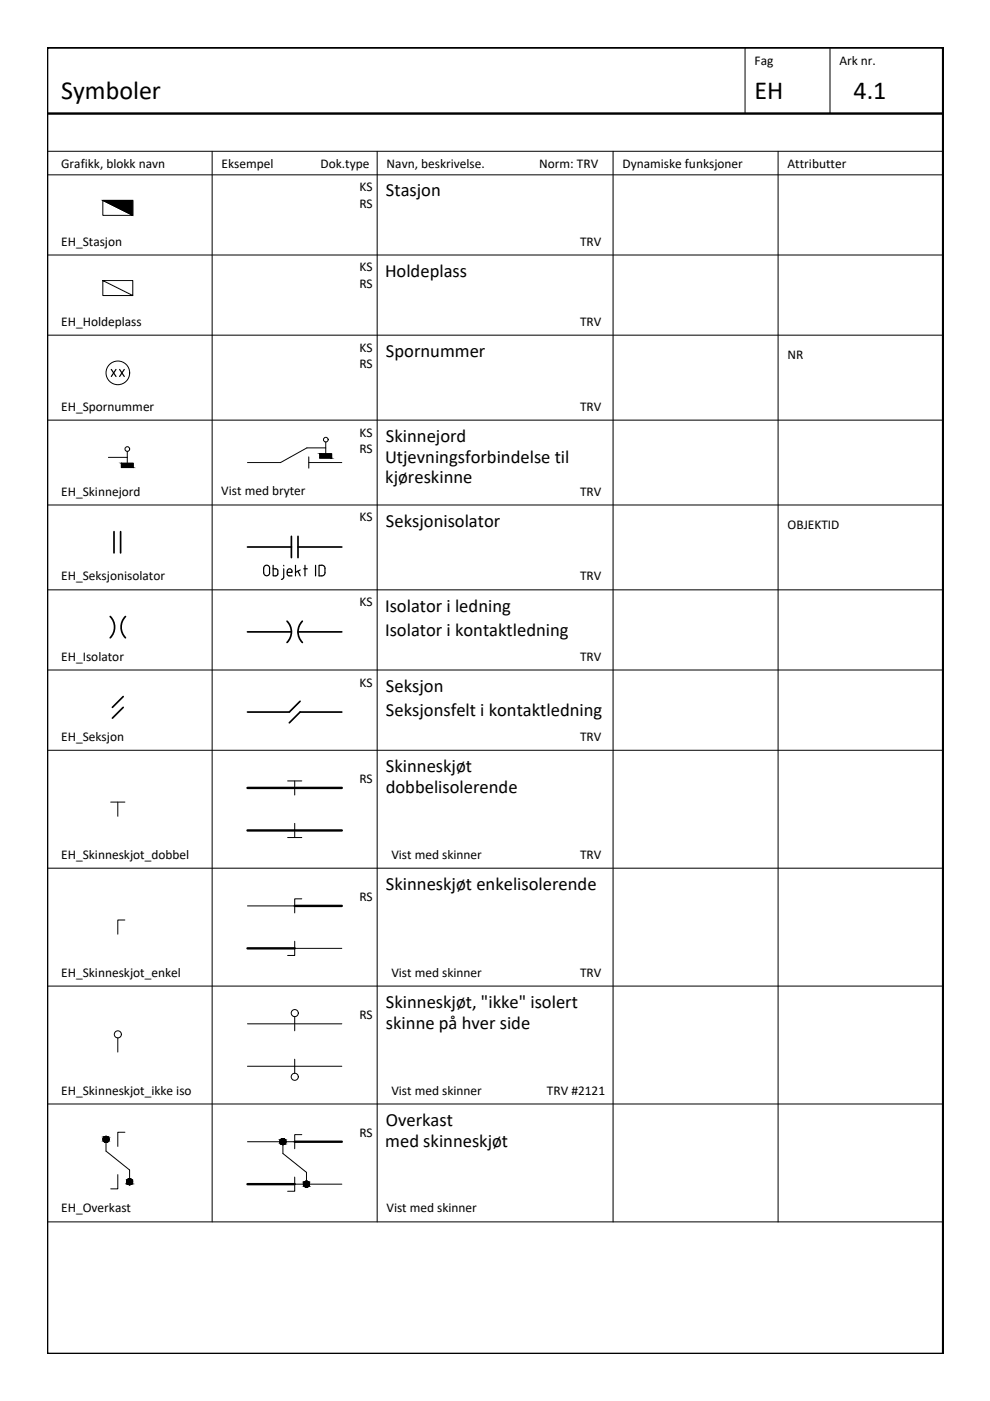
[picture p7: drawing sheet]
<svg xmlns="http://www.w3.org/2000/svg" width="210mm" height="297mm" viewBox="0 0 210 297" stroke-linecap="round" stroke-linejoin="round" font-family="sans-serif">
<g fill="none" stroke="#000" stroke-width=".21">
<path d="M158 10.1v14M176 10.1v14M10 32.1h189.9M10 37.1h189.9M45 32.1v227M80 32.1v227M130 32.1v227M165 32.1v227M10 54.1h189.9M21.8 42.5v3.2h6.4v-3.2h-6.4l6.4 3.2M21.8 59.5l6.4 3.2h-6.4v-3.2h6.4v3.2M10 71.1h189.9"/>
<path d="M10 89.1h189.9M23 97h4M25.7 98.2h2.5v.9h-2.5zM27 95.7v2.5M65.5 98.1h7M65.5 96.9v2.4M67.8 96.2h2.5v.9h-2.5zM69.1 95h-4l-5.6 3.1h-7M69.1 93.7v2.5M10 107.1h189.9M10 125.1h189.9M10 142.1h189.9"/>
<path d="M10 159.1h189.9M23.5 170.1h3M25 170.1v3M61 165.6h3M61 177.6h3M62.5 165.6v3M62.5 174.6v3M10 184.1h189.9M26.5 195.1h-1.5v3M52.5 192.1h10M62.5 199.6v3h-1.5M64 190.6h-1.5v3"/>
<path d="M10 209.1h189.9M52.5 217.1h20M62.5 215.6v3M62.5 201.1h10M10 234.1h189.9M25 220.1v3M52.5 226.1h20M62.5 224.6v3M10 259.1h189.9M22.5 241.6v2.5l5 4v2.5M25 249.1v3h-1.5M26.5 240.1h-1.5v3"/>
<path d="M52.5 242.1h10M60 242.1v2.5l5 4v2.5M62.5 249.6v3h-1.5M62.5 251.1h10M64 240.6h-1.5v3"/>
<circle cx="27" cy="95.2" r=".5"/>
<circle cx="69.1" cy="93.2" r=".5"/>
<circle cx="25" cy="219.3" r=".75"/>
<circle cx="62.5" cy="214.8" r=".75"/>
<circle cx="62.5" cy="228.3" r=".75"/>
<circle cx="22.5" cy="241.6" r=".62"/>
<circle cx="27.5" cy="250.5" r=".62"/>
<circle cx="60" cy="242.1" r=".62"/>
<circle cx="65" cy="251.1" r=".62"/>
</g>
<g fill="#000" stroke="#000" stroke-width=".21">
<path d="M21.8 42.5h6.4v3.2zM22.4 242.2h.2zM22.4 240.9h.1zM27.3 251.2h.3zM27.4 249.9h.1zM59.8 242.7h.3zM59.9 241.4h.1zM64.8 251.7h.3zM64.9 250.5h.1z"/>
<path d="M25.7 98.2l2.5 .9v-.9zM25.7 98.2l2.5 .9h-2.5z"/>
<path d="M67.8 96.2l2.5 .9v-.9zM67.8 96.2l2.5 .9h-2.5z"/>
<path d="M22.4 242.2h.1zM22.4 242.2h.1z"/>
<path d="M22.4 240.9h.2zM22.4 240.9h.2z"/>
<path d="M22.4 240.9l.3 .1zM22.3 241h.4z"/>
<path d="M22.3 241h.4zM22.2 241h.5z"/>
<path d="M22.3 242.2h.4zM22.3 242.2h.3z"/>
<path d="M22.2 241h.6zM22.2 241h.6z"/>
<path d="M22.2 242.1h.5zM22.2 242.1l.5 .1z"/>
<path d="M22.2 241l.6 .1zM22.2 241l.6 .1z"/>
<path d="M22.2 242.1h.6zM22.2 242.1h.5z"/>
<path d="M22.1 241.1h.8zM22.1 241.1h.8z"/>
<path d="M22.1 242.1h.7zM22.1 242.1h.7z"/>
<path d="M22.1 241.1h.8zM22.1 241.1h.8z"/>
<path d="M22.1 242h.8zM22.1 242l.7 .1z"/>
<path d="M22 241.1l1 .1zM22 241.1l1 .1z"/>
<path d="M22 242h.9zM22 242h.9z"/>
<path d="M22 241.2h1zM22 241.2h1z"/>
<path d="M22 241.9h1zM22 241.9l.9 .1z"/>
<path d="M21.9 241.2l1.1 .1zM21.9 241.2l1.1 .1z"/>
<path d="M21.9 241.9h1.1zM21.9 241.9h1.1z"/>
<path d="M21.9 241.3h1.2zM21.9 241.3h1.2z"/>
<path d="M21.9 241.9h1.1zM21.9 241.9h1.1z"/>
<path d="M21.9 241.3l1.2 .1zM21.9 241.3l1.2 .1z"/>
<path d="M21.9 241.8h1.2zM21.9 241.8l1.1 .1z"/>
<path d="M21.9 241.4h1.2zM21.9 241.4h1.2z"/>
<path d="M21.9 241.7h1.2zM21.9 241.7l1.2 .1z"/>
<path d="M21.9 241.4l1.2 .1zM21.9 241.4l1.2 .1z"/>
<path d="M21.9 241.5l1.2 .1zM21.9 241.5l1.2 .1z"/>
<path d="M21.9 241.6l1.2 .1zM21.9 241.6l1.2 .1z"/>
<path d="M21.9 241.7h1.2zM21.9 241.7h1.2z"/>
<path d="M21.9 241.6h1.2zM21.9 241.6h1.2z"/>
<path d="M27.3 251.2h.2zM27.4 251.2h.1z"/>
<path d="M27.4 249.9h.2zM27.3 249.9h.3z"/>
<path d="M27.3 249.9l.4 .1zM27.3 250h.4z"/>
<path d="M27.3 250h.4zM27.2 250h.5z"/>
<path d="M27.3 251.1h.4zM27.3 251.1l.3 .1z"/>
<path d="M27.2 250h.6zM27.2 250h.6z"/>
<path d="M27.2 251.1h.5zM27.2 251.1h.5z"/>
<path d="M27.2 250h.6zM27.1 250h.7z"/>
<path d="M27.2 251.1h.6zM27.2 251.1h.5z"/>
<path d="M27.1 250l.8 .1zM27.1 250l.8 .1z"/>
<path d="M27.1 251.1h.7zM27.1 251.1h.7z"/>
<path d="M27.1 250.1h.8zM27.1 250.1h.8z"/>
<path d="M27.1 251h.8zM27.1 251l.7 .1z"/>
<path d="M27 250.1l1 .1zM27 250.1l1 .1z"/>
<path d="M27 251h.9zM27 251h.9z"/>
<path d="M27 250.2h1zM27 250.2h1z"/>
<path d="M27 250.9h1zM27 250.9l.9 .1z"/>
<path d="M27 250.2l1 .1zM27 250.2l1 .1z"/>
<path d="M27 250.9h1zM27 250.9h1z"/>
<path d="M26.9 250.3h1.2zM26.9 250.3h1.2z"/>
<path d="M26.9 250.9h1.1zM26.9 250.9h1.1z"/>
<path d="M26.9 250.3l1.2 .1zM26.9 250.3l1.2 .1z"/>
<path d="M26.9 250.4l1.2 .1zM26.9 250.4l1.2 .1z"/>
<path d="M26.9 250.7l1.2 .1zM26.9 250.7l1.2 .1z"/>
<path d="M26.9 250.8h1.2zM26.9 250.8l1.1 .1z"/>
<path d="M26.9 250.5h1.2zM26.9 250.5h1.2z"/>
<path d="M26.9 250.5l1.2 .1zM26.9 250.5l1.2 .1z"/>
<path d="M26.9 250.6l1.2 .1zM26.9 250.6l1.2 .1z"/>
<path d="M26.9 250.7h1.2zM26.9 250.7h1.2z"/>
<path d="M26.9 250.6h1.2zM26.9 250.6h1.2z"/>
<path d="M59.8 242.7h.2zM59.9 242.7h.1z"/>
<path d="M59.9 241.4l.2 .1zM59.8 241.5h.3z"/>
<path d="M59.8 241.5h.4zM59.8 241.5h.4z"/>
<path d="M59.8 241.5h.4zM59.7 241.5h.5z"/>
<path d="M59.8 242.7h.4zM59.8 242.7h.3z"/>
<path d="M59.7 241.5h.6zM59.7 241.5h.6z"/>
<path d="M59.7 242.6h.5zM59.7 242.6l.5 .1z"/>
<path d="M59.7 241.5l.6 .1zM59.7 241.5l.6 .1z"/>
<path d="M59.7 242.6h.6zM59.7 242.6h.5z"/>
<path d="M59.6 241.6h.8zM59.6 241.6h.8z"/>
<path d="M59.6 242.6h.7zM59.6 242.6h.7z"/>
<path d="M59.6 241.6h.8zM59.6 241.6h.8z"/>
<path d="M59.6 242.5h.8zM59.6 242.5l.7 .1z"/>
<path d="M59.5 241.6l1 .1zM59.5 241.6l1 .1z"/>
<path d="M59.5 242.5h.9zM59.5 242.5h.9z"/>
<path d="M59.5 241.7h1zM59.5 241.7h1z"/>
<path d="M59.5 242.5h1zM59.5 242.5h.9z"/>
<path d="M59.5 241.7l1 .1zM59.5 241.7l1 .1z"/>
<path d="M59.5 242.4h1zM59.5 242.4l1 .1z"/>
<path d="M59.4 241.8h1.2zM59.4 241.8h1.2z"/>
<path d="M59.4 242.3h1.1zM59.4 242.3l1.1 .1z"/>
<path d="M59.4 241.8l1.2 .1zM59.4 241.8l1.2 .1z"/>
<path d="M59.4 242.3h1.2zM59.4 242.3h1.1z"/>
<path d="M59.4 241.9h1.2zM59.4 241.9h1.2z"/>
<path d="M59.4 242.2h1.2zM59.4 242.2l1.2 .1z"/>
<path d="M59.4 241.9l1.2 .1zM59.4 241.9l1.2 .1z"/>
<path d="M59.4 242l1.2 .1zM59.4 242l1.2 .1z"/>
<path d="M59.4 242.1h1.2zM59.4 242.1h1.2z"/>
<path d="M59.4 242.1l1.2 .1zM59.4 242.1l1.2 .1z"/>
<path d="M59.4 242.2h1.2zM59.4 242.2h1.2z"/>
<path d="M64.8 251.7h.2zM64.9 251.7h.1z"/>
<path d="M64.9 250.5h.2zM64.8 250.5h.3z"/>
<path d="M64.8 250.5h.4zM64.8 250.5h.4z"/>
<path d="M64.8 250.5h.4zM64.7 250.5h.5z"/>
<path d="M64.8 251.7h.4zM64.8 251.7h.3z"/>
<path d="M64.7 250.5h.6zM64.7 250.5h.6z"/>
<path d="M64.7 251.6h.5zM64.7 251.6l.5 .1z"/>
<path d="M64.7 250.5l.6 .1zM64.7 250.5l.6 .1z"/>
<path d="M64.7 251.6h.6zM64.7 251.6h.5z"/>
<path d="M64.6 250.6h.8zM64.6 250.6h.8z"/>
<path d="M64.6 251.6h.7zM64.6 251.6h.7z"/>
<path d="M64.6 250.6h.8zM64.6 250.6h.8z"/>
<path d="M64.6 251.5h.8zM64.6 251.5l.7 .1z"/>
<path d="M64.5 250.6l1 .1zM64.5 250.6l1 .1z"/>
<path d="M64.5 251.5h.9zM64.5 251.5h.9z"/>
<path d="M64.5 250.7h1zM64.5 250.7h1z"/>
<path d="M64.5 251.4h1zM64.5 251.4l.9 .1z"/>
<path d="M64.5 250.7l1 .1zM64.5 250.7l1 .1z"/>
<path d="M64.5 251.4h1zM64.5 251.4h1z"/>
<path d="M64.4 250.8h1.2zM64.4 250.8h1.2z"/>
<path d="M64.4 251.3h1.1zM64.4 251.3l1.1 .1z"/>
<path d="M64.4 250.8l1.2 .1zM64.4 250.8l1.2 .1z"/>
<path d="M64.4 251.3h1.2zM64.4 251.3h1.1z"/>
<path d="M64.4 250.9h1.2zM64.4 250.9h1.2z"/>
<path d="M64.4 251.2h1.2zM64.4 251.2l1.2 .1z"/>
<path d="M64.4 250.9l1.2 .1zM64.4 250.9l1.2 .1z"/>
<path d="M64.3 251l1.3 .1zM64.3 251l1.3 .1z"/>
<path d="M64.3 251.1h1.3zM64.3 251.1h1.3z"/>
<path d="M64.3 251.1l1.3 .1zM64.3 251.1l1.3 .1z"/>
<path d="M64.4 251.2h1.2zM64.4 251.2h1.2z"/>
</g>
<path d="M10 10.1h190v276.9h-190zM10 24.1h189.9M52.5 176.1h20M52.5 167.1h20M62.5 192.1h10M52.5 201.1h10M52.5 251.1h10M62.5 242.1h10" fill="none" stroke="#000" stroke-width=".51"/>
<g fill="none" stroke="#000" stroke-width=".36">
<path d="M24.2 112.7v4.5M25.6 112.7v4.5M52.5 116h9.3M61.8 113.7v4.5M63.2 116h9.3M63.2 113.7v4.5M23.4 130.7a3.2 3.2 0 0 1 0 4.5M26.6 130.7a3.2 3.2 0 0 0 0 4.5M52.5 134h9.3M60.9 131.7a3.2 3.2 0 0 1 0 4.5M63.2 134h9.3M64.1 131.7a3.2 3.2 0 0 0 0 4.5"/>
<path d="M26.1 150l-2.3 2.3M26.1 147.7l-2.3 2.3M63.6 148.7l-2.3 2.3h-8.8M72.5 151h-8.9l-2.3 2.3"/>
</g>
<g fill="none" stroke="#000" stroke-width=".25">
<path d="M57.9 119.9v2.2l.8-.1a1.09 1.09 0 0 0 .1-1.2l-.3-.2h-.6M60.2 119.9v.1M62.7 119.9v2.2M64.7 119.9v2.2M66.9 119.9v2.2M57.1 120.5v1M57.2 120.5a.62 .62 0 0 0-.7-.7 .62 .62 0 0 0-.6 .7v1a.64 .64 0 0 0 .6 .6 .64 .64 0 0 0 .7-.6M60.2 120.6v1.7l-.3 .5h-.2M60.9 121.1v.6l.2 .3 .8 .1M60.9 121.1a.5 .5 0 0 1 .5-.5 .5 .5 0 0 1 .5 .5M61.9 121.1v.3h-1M63.2 121.1l.4 1"/>
<path d="M63.6 120.8l-.9 .6M64.4 120.6h.8M68.9 121.4a.69 .69 0 0 1-.7 .7h-.6v-2.2h.6a.65 .65 0 0 1 .7 .6v.9"/>
</g>
<g font-size="5.5">
<text x="13" y="21.1">Symboler</text>
<text x="160" y="21.1">EH</text>
<text x="181" y="21.1">4.1</text>
</g>
<text font-size="4.4" x="22.2" y="81.1">xx</text>
<g font-size="3.9">
<text x="81.8" y="41.6">Stasjon</text>
<text x="81.6" y="58.7">Holdeplass</text>
<text x="81.8" y="75.6">Spornummer</text>
<text x="81.8" y="93.8">Skinnejord</text>
<text x="81.6" y="98.1">Utjevningsforbindelse til</text>
<text x="81.7" y="102.5">kjøreskinne</text>
<text x="81.8" y="111.7">Seksjonisolator</text>
<text x="81.6" y="129.7">Isolator i ledning</text>
<text x="81.6" y="134.8">Isolator i kontaktledning</text>
<text x="81.8" y="146.7">Seksjon</text>
<text x="81.8" y="151.8">Seksjonsfelt i kontaktledning</text>
<text x="81.8" y="163.8">Skinneskjøt</text>
<text x="81.8" y="168.1">dobbelisolerende</text>
<text x="81.8" y="188.8">Skinneskjøt enkelisolerende</text>
<text x="81.8" y="213.7">Skinneskjøt, &quot;ikke&quot; isolert</text>
<text x="81.8" y="218.2">skinne på hver side</text>
<text x="81.8" y="238.7">Overkast</text>
<text x="81.7" y="243.1">med skinneskjøt</text>
</g>
<g font-size="2.8">
<text x="160" y="13.9">Fag</text>
<text x="178" y="13.9">Ark nr.</text>
<text x="13" y="35.6">Grafikk, blokk navn</text>
<text x="47" y="35.6">Eksempel</text>
<text x="67.9" y="35.6">Dok.type</text>
<text x="82" y="35.6">Navn, beskrivelse.</text>
<text x="114.3" y="35.6">Norm: TRV</text>
<text x="132" y="35.6">Dynamiske funksjoner</text>
<text x="167" y="35.6">Attributter</text>
<text x="76.2" y="40.6">KS</text>
<text x="76.2" y="44.1">RS</text>
<text x="13" y="52.1">EH_Stasjon</text>
<text x="123" y="52.1">TRV</text>
<text x="76.2" y="57.6">KS</text>
<text x="76.2" y="61.1">RS</text>
<text x="13" y="69.1">EH_Holdeplass</text>
<text x="123" y="69.1">TRV</text>
<text x="76.2" y="74.6">KS</text>
<text x="167" y="76.1">NR</text>
<text x="76.2" y="78.1">RS</text>
<text x="13" y="87.1">EH_Spornummer</text>
<text x="123" y="87.1">TRV</text>
<text x="76.2" y="92.6">KS</text>
<text x="76.2" y="96.1">RS</text>
<text x="13" y="105.1">EH_Skinnejord</text>
<text x="46.9" y="105">Vist med bryter</text>
<text x="123" y="105.1">TRV</text>
<text x="76.2" y="110.6">KS</text>
<text x="167" y="112.1">OBJEKTID</text>
<text x="13" y="123.1">EH_Seksjonisolator</text>
<text x="123" y="123.1">TRV</text>
<text x="76.2" y="128.6">KS</text>
<text x="13" y="140.1">EH_Isolator</text>
<text x="123" y="140.1">TRV</text>
<text x="76.2" y="145.6">KS</text>
<text x="13" y="157.1">EH_Seksjon</text>
<text x="123" y="157.1">TRV</text>
<text x="76.2" y="166.1">RS</text>
<text x="13" y="182.1">EH_Skinneskjot_dobbel</text>
<text x="83" y="182.1">Vist med skinner</text>
<text x="123" y="182.1">TRV</text>
<text x="76.2" y="191.1">RS</text>
<text x="13" y="207.1">EH_Skinneskjot_enkel</text>
<text x="83" y="207.1">Vist med skinner</text>
<text x="123" y="207.1">TRV</text>
<text x="76.2" y="216.1">RS</text>
<text x="13" y="232.1">EH_Skinneskjot_ikke iso</text>
<text x="83" y="232.1">Vist med skinner</text>
<text x="116" y="232.1">TRV #2121</text>
<text x="76.2" y="241.1">RS</text>
<text x="13" y="257.1">EH_Overkast</text>
<text x="81.9" y="257">Vist med skinner</text>
</g>
</svg>
